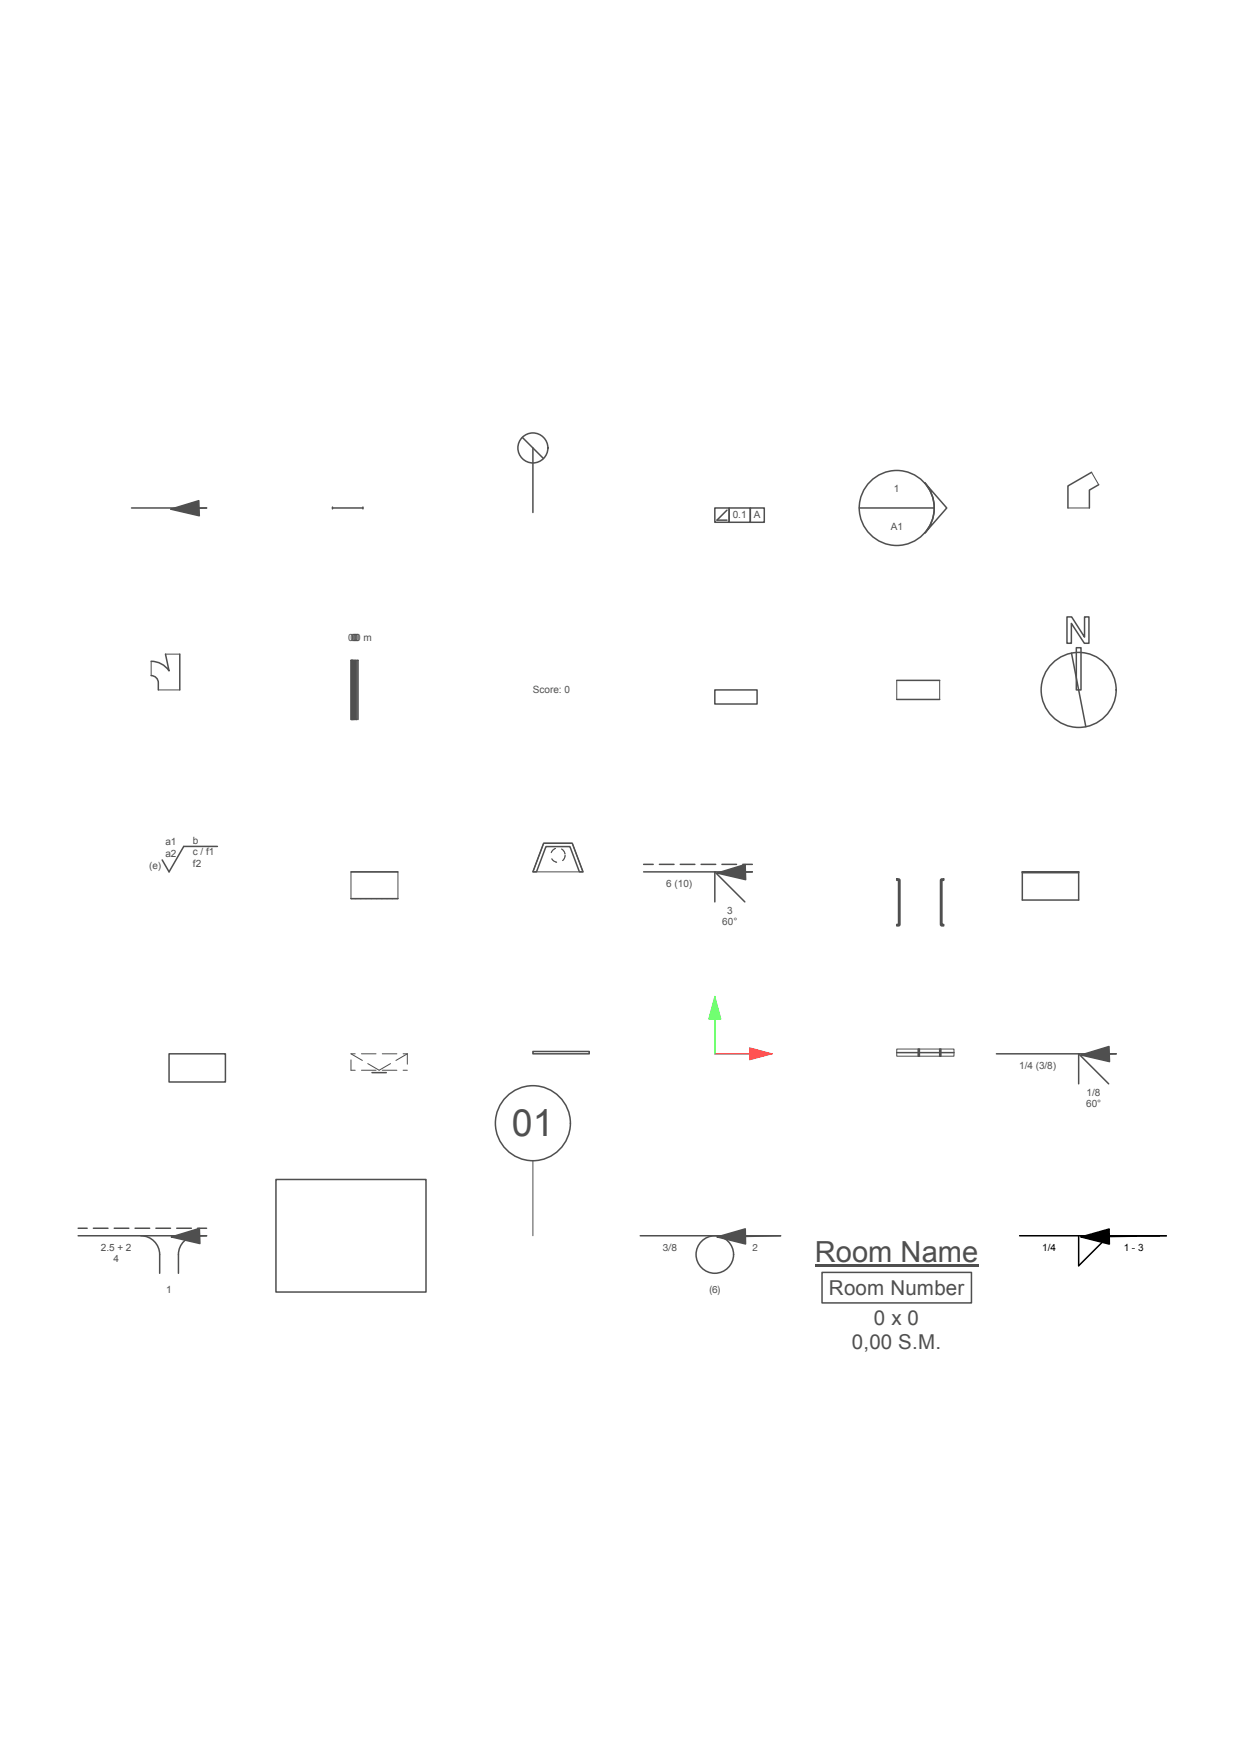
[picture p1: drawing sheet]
<svg xmlns="http://www.w3.org/2000/svg" width="210mm" height="297mm" viewBox="0 0 210 297" stroke-linecap="round" stroke-linejoin="round" font-family="sans-serif">
<path d="M22.3 86h12.7l-6.1 .2M28.9 86.2l4.7-1.5 .1 2.6z" fill="none" stroke="#4f4f4f" stroke-width=".25"/>
<path d="M28.9 86.2l4.7-1.5 .1 2.6z" fill="#4f4f4f"/>
<g fill="none" stroke="#4f4f4f" stroke-width=".25">
<path d="M88.4 74l3.6 3.6M90.2 75.8v10.9M184.8 79.9l-4 2.3v3.8M56.3 85.8v.3M56.3 86h5.1M61.4 85.8v.3M121 86h2.4v2.4h-2.4zM123.1 86.3l-1.7 1.7h1.7M123.4 86h3.6v2.4h-3.6zM127 86h2.4v2.4h-2.4zM145.4 86h12.7M156.6 81.7l3.7 4.3-3.7 4.2a6.4 6.4 0 0 0 0-8.5z"/>
<path d="M186 82l-1.6 .9v3.1M25.6 114.3a1.21 1.21 0 0 1 1.2 1.3v1.2M28 110.7l.6 2.9a3.6 3.6 0 0 0-3-1.7M30.4 110.7v6.1M121 116.8h7.2v2.4h-7.2zM151.8 115.2h7.3M151.8 118.4h7.3M180.6 104.4h.8l2.2 3.4v-3.4h.7v4.5h-.7l-2.2-3.4v3.4h-.8zM181.4 110.5l2.4 12.5M182.2 109.6h.8v7.2h-.8zM59.4 121.8v-10l.1 10 .1-10 .1 10v-10l.1 10h.2v-10h.2v10h.2v-10h.2v10M36.8 143.3h-5.7l-2.5 4.3-1.1-2.1"/>
<path d="M59.4 147.6h8M59.4 152.1h8M92 142.7h4.9l1.8 4.9h-.6l-1.6-4.3h-4.1l-1.6 4.3h-.6zM109 147.6h18.4l-6 .2M121 152.6v-5l5.1 5M121.4 147.8l4.7-1.5 .1 2.6z"/>
<circle cx="90.2" cy="75.8" r="2.54"/>
<circle cx="151.8" cy="86" r="6.3"/>
<circle cx="182.6" cy="116.8" r="6.3"/>
</g>
<g fill="none" stroke="#4f4f4f" stroke-width=".17">
<path d="M184.8 79.9l1.2 2.1M180.8 86h3.6M25.6 111.9v2.4M26.8 116.8h3.6M28 110.7h2.4M151.8 115.2v3.2M159.1 115.2v3.2M59.4 147.6h8v4.5h-8zM59.4 152.1h.2M92 142.7h4.9l1.8 4.9h-8.5zM93.4 145.3l.4 .4 .4 .2M94 143.6l-.4 .3-.3 .4"/>
<path d="M95.1 143.7l.4 .4 .1 .4M95.6 144.5h.1M95.7 144.7l-.1 .5-.4 .5"/>
</g>
<path d="M67.4 152.1h-8" fill="none" stroke="#4f4f4f" stroke-width=".17" stroke-dasharray=".1 .8"/>
<path d="M109 146.3h18.4" fill="none" stroke="#4f4f4f" stroke-width=".25" stroke-dasharray="2.5 1.1" stroke-dashoffset=".9"/>
<path d="M121.4 147.8l4.7-1.5 .1 2.6z" fill="#4f4f4f"/>
<path d="M151.8 148.8h.5v.2v7.5l-.2 .2h-.3v-.2h.3v-7.5h-.3zM159.3 148.8h.4v.2h-.3v7.5h.3v.2l-.4-.1-.1-.1zM173.1 147.6h9.5v.1h-9.5zM173.1 147.6h9.5v4.7h-9.5zM28.6 178.4h9.6v4.7h-9.6zM90.2 178h9.5v.4h-9.5zM63 181.5h2.4" fill="none" stroke="#4f4f4f" stroke-width=".25"/>
<path d="M59.4 178.4h9.6M69 181.1h-9.6" fill="none" stroke="#4f4f4f" stroke-width=".17" stroke-dasharray="2.5 1.1" stroke-dashoffset="1.8"/>
<path d="M59.4 179.4v1.7M69 178.4v1.7" fill="none" stroke="#4f4f4f" stroke-width=".17"/>
<path d="M59.4 178.4l4.8 2.7M64.2 181.1l4.8-2.7" fill="none" stroke="#4f4f4f" stroke-width=".17" stroke-dasharray="2.5 1.1" stroke-dashoffset=".2"/>
<path d="M121 178.4h9.7" fill="none" stroke="#ff4f4f" stroke-width=".25"/>
<path d="M126.9 177.3l3.8 1.1-3.8 1z" fill="none" stroke="#ff4f4f" stroke-width=".17"/>
<path d="M126.9 177.3l3.8 1.1-3.8 1z" fill="#ff4f4f"/>
<path d="M121 168.7v9.7" fill="none" stroke="#4fff4f" stroke-width=".25"/>
<path d="M121 168.7l1 3.8h-2z" fill="none" stroke="#4fff4f" stroke-width=".17"/>
<path d="M121 168.7l1 3.8h-2z" fill="#4fff4f"/>
<path d="M151.8 177.6h9.7v1.2h-9.7z" fill="none" stroke="#4f4f4f" stroke-width=".17"/>
<path d="M151.8 178.2h9.7M155.4 177.6h.2v1.2h-.2zM159.1 177.6h.2v1.2h-.2zM168.7 178.4h20.2l-5.9 .2M183 178.6l4.7-1.5 .1 2.6zM182.6 183.4v-5l5.1 5" fill="none" stroke="#4f4f4f" stroke-width=".25"/>
<path d="M183 178.6l4.7-1.5 .1 2.6z" fill="#4f4f4f"/>
<path d="M13.2 209.2h21.8l-6 .2M23.9 209.2a3.2 3.2 0 0 1 3.1 3.1v3.2M29 209.4l4.7-1.5 .1 2.6zM33.4 209.2a3.2 3.2 0 0 0-3.2 3.1v3.2" fill="none" stroke="#4f4f4f" stroke-width=".25"/>
<path d="M13.2 207.9h21.8" fill="none" stroke="#4f4f4f" stroke-width=".25" stroke-dasharray="2.5 1.1" stroke-dashoffset=".9"/>
<path d="M29 209.4l4.7-1.5 .1 2.6z" fill="#4f4f4f"/>
<g fill="none" stroke="#4f4f4f" stroke-width=".25">
<path d="M46.7 199.6h25.4v19.1h-25.4zM108.4 209.2h23.7l-10.7 .2M121.4 209.4l4.8-1.4v2.5z"/>
<circle cx="90.2" cy="190.1" r="6.3"/>
<circle cx="121" cy="212.3" r="3.2"/>
</g>
<path d="M90.2 196.5v12.7" fill="none" stroke="#4f4f4f" stroke-width=".17"/>
<path d="M121.4 209.4l4.8-1.4v2.5z" fill="#4f4f4f"/>
<path d="M137.9 214.2h27.7" fill="none" stroke="#4f4f4f" stroke-width=".42"/>
<path d="M139.2 215.4h25.2v5.1h-25.2z" fill="none" stroke="#4f4f4f" stroke-width=".25"/>
<path d="M172.6 209.2h24.8l-14.4 .2M182.6 209.2v5l5.1-5M183 209.4l4.8-1.4v2.6z" fill="none" stroke="#000" stroke-width=".25"/>
<path d="M183 209.4l4.8-1.4v2.6z" fill="#000"/>
<text font-size="6.4" fill="#4f4f4f" x="86.7" y="192.2">01</text>
<text font-size="4.9" fill="#4f4f4f" x="137.9" y="213.6">Room Name</text>
<g font-size="3.5" fill="#4f4f4f">
<text x="140.3" y="219.1">Room Number</text>
<text x="147.9" y="224.3">0 x 0</text>
<text x="144.2" y="228.3">0,00 S.M.</text>
</g>
<g font-size="1.7" fill="#4f4f4f">
<text x="151.3" y="83.4">1</text>
<text x="124" y="87.7">0.1</text>
<text x="127.6" y="87.7">A</text>
<text x="150.8" y="89.7">A1</text>
<text x="58.9" y="108.5">00</text>
<text x="61.6" y="108.5">m</text>
<text x="90.2" y="117.3">Score: 0</text>
<text x="28" y="143.1">a1</text>
<text x="32.7" y="142.9">b</text>
<text x="25.2" y="147.2">(e)</text>
<text x="28" y="145">a2</text>
<text x="32.7" y="144.8">c / f1</text>
<text x="32.7" y="146.7">f2</text>
<text x="112.8" y="150.1">6 (10)</text>
<text x="123.1" y="154.7">3</text>
<text x="122.3" y="156.6">60°</text>
<text x="172.5" y="180.9">1/4 (3/8)</text>
<text x="183.9" y="185.5">1/8</text>
<text x="183.9" y="187.4">60°</text>
<text x="17.1" y="211.7">2.5 + 2</text>
<text x="19.2" y="213.6">4</text>
<text x="112.2" y="211.8">3/8</text>
<text x="127.4" y="211.8">2</text>
<text x="28.2" y="218.8">1</text>
<text x="120.1" y="218.9">(6)</text>
</g>
<g font-size="1.7">
<text x="176.4" y="211.7">1/4</text>
<text x="190.2" y="211.7">1 - 3</text>
</g>
</svg>
